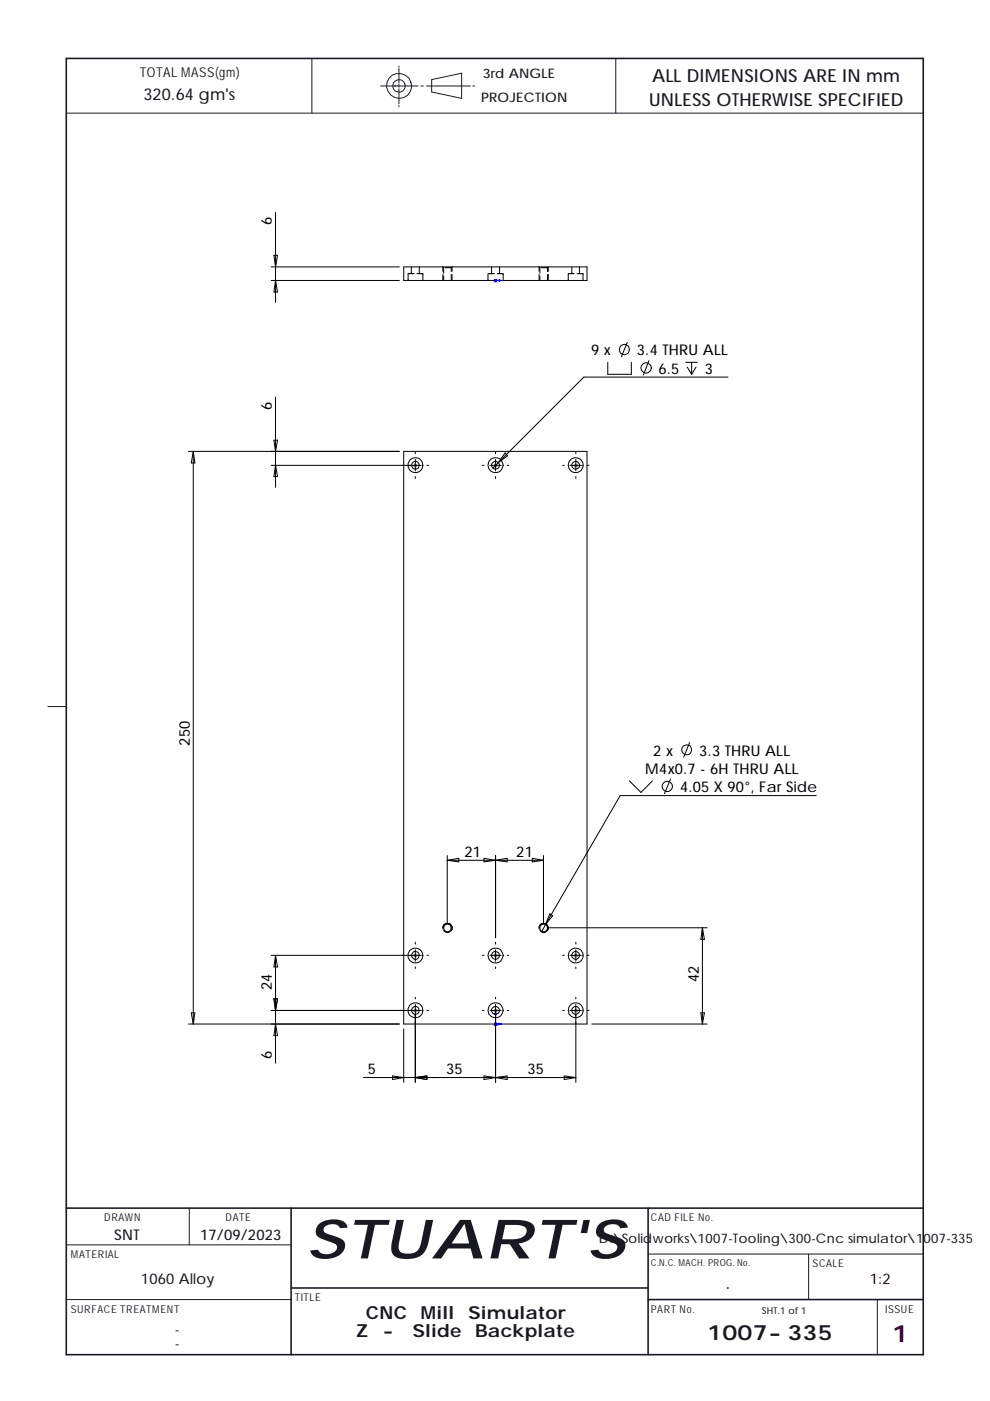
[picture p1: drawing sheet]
<svg xmlns="http://www.w3.org/2000/svg" width="210mm" height="297mm" viewBox="0 0 210 297" stroke-linecap="round" stroke-linejoin="round" font-family="sans-serif">
<g fill="none" stroke="#191924" stroke-width=".21">
<path d="M66.1 12.4v11.6M80.7 18.2h7.9M84.6 14v.3M84.6 14.5v3.1M84.6 17.9v.6M84.6 18.8v3.2M89.2 18.2h.5M90.4 18.2h9.3M91.5 16.9l6.4-1.4v5.4l-6.4-1.4zM100.2 18.2h.5M130.6 12.4v11.6M14.1 24h181.6"/>
<path d="M84.6 22.4v.2M10.2 149.8h3.9M40.1 256.1v7.8M14.1 275.5h47.6M14.1 263.9h47.6M137.4 265.9h58.3M171.4 265.9v9.6M186 275.5v11.7"/>
<circle cx="84.6" cy="18.2" r="2.65"/>
<circle cx="84.6" cy="18.2" r="1.33"/>
</g>
<path d="M14.1 12.4h181.6v274.8h-181.6zM14.1 256.1h181.6M61.7 256.1v31.1M137.4 256.1v31.1M61.7 273.1h75.7M137.4 275.5h58.3" fill="none" stroke="#191924" stroke-width=".34"/>
<g fill="none" stroke="#000" stroke-width=".21">
<path d="M57.5 56.6h27.2M57.5 59.5h27.2M58.1 54.1h.7l-.4 2.5zM58.4 45.1v19M58.4 59.5l.4 2.4h-.7zM85.6 56.6h38.9v2.9h-38.9zM87.2 56.6v1.4M87.8 58h-1.3v1.5M88.4 58h1.3v1.5M88.9 56.6v1.4M93.9 57.5v-.9l.2 .2v1.1M93.9 58.2v1.3"/>
<path d="M94.1 58.5v1M94.4 56.8h1.3M95.7 56.8l.1-.2v.9M95.7 56.8v.8M95.7 58.2v1.3M95.8 58.2v1.3M103.5 58v1.5M103.5 58h1.3M104.2 56.6v1.4M105.4 58h1.3v1.5M105.9 56.6v1.4M114.3 57.5v-.9l.2 .2v1.1"/>
<path d="M114.3 58.2v1.3M114.5 58.5v1M114.8 56.8h1.3M116.1 56.8l.1-.2v.9M116.1 56.8v.8M116.1 58.2v1.3M116.2 58.2v1.3M121.2 56.6v1.4M121.8 58h-1.3v1.5M122.3 58h1.3v1.5M122.9 56.6v1.4M128.9 76.8v2.6h5v-2.6"/>
<path d="M133 72.6l-1.3 3M137.6 76.5l-1.2 3M145.4 76.8h2.4M145.7 77.8l.9 1.6M146.6 76.8v2.6M147.6 77.8l-1 1.6M154.3 80h-30.5l-19.3 19.3M40 95.7h44.7M41 95.7l.3 2.5h-.7zM41 95.7v121.4M57.5 98.7h31.8M58.1 93.3h.7l-.4 2.4z"/>
<path d="M58.4 84.2v19.1M58.4 98.7l.4 2.3h-.7zM85.6 95.7h38.9v121.4h-38.9zM88.1 95.9v.3M88.1 97.4v2.5M90.5 98.7h.3M102.3 98.7h.3M103.9 98.7h2.4M105.1 95.9v.3M105.1 97.4v2.5M107.1 96l.5 .6-1.9 1.5zM107.5 98.7h.4"/>
<path d="M119.3 98.7h.3M120.8 98.7h2.5M122.1 95.9v.3M122.1 97.4v2.5M124.5 98.7h.4M88.1 101v.5M105.1 101v.5M122.1 101v.5M146.2 157.4l-1.3 3.2M133.4 165.6l2.5 2.4 2.4-2.4M142.2 165.2l-1.3 3.1M173.1 168.7h-41.6l-15.8 27.3"/>
<path d="M88.1 199.8v.4M93.9 197a.96 .96 0 0 1 .8-1.3 .96 .96 0 0 1 1.1 1 .96 .96 0 0 1-1.1 .9M94.1 197.2l.6 .5 .4-.1M94.5 195.8l-.5 .5-.1 .4M94.8 181.4v14.4M94.8 182.4h20.4M94.8 182.4l2.5-.4v.7zM95.1 195.8l.4 .1 .3 .6v.5l-.2 .3M102.6 182l2.5 .4-2.5 .3zM105.1 181.4v17.4M105.1 199.8v.4M105.1 182.4l2.4-.4v.7z"/>
<path d="M112.9 182l2.3 .4-2.3 .3zM114.3 197a.97 .97 0 0 1 .8-1.3 .97 .97 0 0 1 1.1 1.1 .97 .97 0 0 1-1.2 .8M114.5 197.3l.6 .4 .5-.1M114.9 195.8l-.5 .5-.1 .4M115.2 181.4v14.4M115.5 195.8l.4 .1 .3 .8M115.7 196l-.8 1.5M116.2 196.7l-.1 .5M116.2 196.7h33.7M116.6 193.7l.6 .5-1.5 1.8zM122.1 199.8v.4M148.9 196.7l.5 2.5h-.8z"/>
<path d="M148.9 196.7v20.4M40 217.1h44.7M40.6 214.7h.7l-.3 2.4zM57.5 202.6h31.8M57.5 214.2h31.8M58.1 211.8h.7l-.4 2.4zM58.4 202.6v22.8M58.4 217.1l.4 2.5h-.7zM58.4 202.6l.4 2.4h-.7zM85.6 218.1v11.4M88.1 201.4v2.4M88.1 205v.3"/>
<path d="M88.1 211.4v.4M88.1 213v16.5M90.5 202.6h.3M90.5 214.2h.3M102.3 202.6h.3M102.3 214.2h.3M103.9 202.6h2.4M103.9 214.2h2.4M105.1 201.4v2.4M105.1 205v.3M105.1 211.4v.4M105.1 213v16.5"/>
<path d="M107.5 202.6h.4M107.5 214.2h.4M119.3 202.6h.3M119.3 214.2h.3M120.8 202.6h2.5M120.8 214.2h2.5M122.1 201.4v2.4M122.1 205v.3M122.1 211.4v.4M122.1 213v16.5M124.5 202.6h.4M124.5 214.2h.4"/>
<path d="M125.5 217.1h24.4M148.6 214.7h.8l-.5 2.4zM77 228.5h45.1M83.2 228.1l2.4 .4-2.4 .4zM88.1 228.5l2.4-.4v.8zM102.6 228.1l2.5 .4-2.5 .4zM105.1 228.5l2.4-.4v.8zM119.6 228.1l2.5 .4-2.5 .4z"/>
<circle cx="132.4" cy="74.1" r="1.08"/>
<circle cx="137" cy="78" r="1.09"/>
<circle cx="88.1" cy="98.6" r=".82"/>
<circle cx="88.1" cy="98.6" r="1.58"/>
<circle cx="105.1" cy="98.6" r="1.6"/>
<circle cx="105.1" cy="98.7" r=".84"/>
<circle cx="122" cy="98.6" r="1.58"/>
<circle cx="122" cy="98.7" r=".81"/>
<circle cx="145.6" cy="159" r="1.04"/>
<circle cx="141.5" cy="166.7" r="1.09"/>
<circle cx="94.9" cy="196.8" r=".81"/>
<circle cx="115.3" cy="196.8" r=".81"/>
<circle cx="88.1" cy="214.2" r=".82"/>
<circle cx="88.1" cy="202.5" r=".82"/>
<circle cx="88.1" cy="214.2" r="1.58"/>
<circle cx="88.1" cy="202.6" r="1.58"/>
<circle cx="105.1" cy="214.2" r="1.6"/>
<circle cx="105.1" cy="202.6" r="1.61"/>
<circle cx="105.1" cy="214.2" r=".84"/>
<circle cx="105.1" cy="202.6" r=".84"/>
<circle cx="122" cy="214.2" r="1.58"/>
<circle cx="122" cy="202.6" r="1.58"/>
<circle cx="122" cy="214.2" r=".81"/>
<circle cx="122" cy="202.5" r=".81"/>
</g>
<g fill="none" stroke="#808080" stroke-width=".21">
<path d="M87.8 98.7h.6M87.8 98.4l.6 .6M88.1 98.4v.6M88.3 98.4l-.6 .6M104.8 98.7h.6M104.8 98.4l.6 .6M105.1 98.4v.6M105.3 98.4l-.6 .6M121.8 98.7h.6M121.8 98.4l.6 .6M122.1 98.4v.6M122.3 98.4l-.5 .6"/>
<path d="M87.8 202.6h.6M87.8 202.3l.6 .6M87.8 214.2h.6M87.8 214l.6 .6M88.1 202.3v.6M88.1 214v.6M88.3 202.3l-.6 .6M88.3 214l-.6 .6M104.8 202.6h.6M104.8 202.3l.6 .6M104.8 214.2h.6M104.8 214l.6 .6"/>
<path d="M105.1 202.3v.6M105.1 214v.6M105.3 202.3l-.6 .6M105.3 214l-.6 .6M121.8 202.6h.6M121.8 202.3l.6 .6M121.8 214.2h.6M121.8 214l.6 .6M122.1 202.3v.6M122.1 214v.6M122.3 202.3l-.5 .6M122.3 214l-.5 .6"/>
</g>
<g fill="#00f" stroke="#00f" stroke-width=".21">
<path d="M105.7 216.9l.7 .2-.7 .2z" fill-rule="evenodd"/>
<path d="M105.1 214.4l.1 .7h-.3z" fill-rule="evenodd"/>
<path d="M105.7 59.3l.7 .2-.7 .1z" fill-rule="evenodd"/>
</g>
<path d="M104.8 59.5h1.6M104.8 59.2l.6 .6M105.1 59.2v.6M105.3 59.2l-.6 .6M104.8 217.1h1.6M104.8 216.9l.6 .6M105.1 214.4v3.1M105.3 216.9l-.6 .6" fill="none" stroke="#00f" stroke-width=".21"/>
<text font-size="11.5" fill="#191924" x="64.9" y="266.8">STUART'S</text>
<text font-size="5.1" fill="#400040" x="189.1" y="284.6">1</text>
<text font-size="4.5" fill="#191924" x="149.9" y="284.1">1007-335</text>
<g font-size="3.8" fill="#191924">
<text x="138.3" y="17.4">ALL DIMENSIONS ARE IN mm</text>
<text x="137.7" y="22.5">UNLESS OTHERWISE SPECIFIED</text>
<text x="153.8" y="273.3">.</text>
<text x="77.6" y="279.6">CNC</text>
<text x="89.2" y="279.6">Mill</text>
<text x="99.2" y="279.6">Simulator</text>
<text x="75.4" y="283.5">Z</text>
<text x="81" y="283.5">-</text>
<text x="87.5" y="283.5">Slide</text>
<text x="100.8" y="283.5">Backplate</text>
</g>
<text font-size="3.5" fill="#191924" x="30.4" y="21.3">320.64 gm's</text>
<g font-size="3.1">
<text x="57.7" y="47.7" transform="rotate(-90 57.7 47.7)">6</text>
<text x="125.3" y="75.3">9 x</text>
<text x="135" y="75.3">3.4 THRU ALL</text>
<text x="139.6" y="79.2">6.5</text>
<text x="149.4" y="79.2">3</text>
<text x="57.7" y="86.9" transform="rotate(-90 57.7 86.9)">6</text>
<text x="40.2" y="158.1" transform="rotate(-90 40.2 158.1)">250</text>
<text x="138.5" y="160.2">2 x</text>
<text x="148.3" y="160.2">3.3 THRU ALL</text>
<text x="136.8" y="164.1">M4x0.7 - 6H THRU ALL</text>
<text x="144.2" y="167.9">4.05 X 90°, Far Side</text>
<text x="98.5" y="181.7">21</text>
<text x="109.5" y="181.7">21</text>
<text x="148.2" y="208.2" transform="rotate(-90 148.2 208.2)">42</text>
<text x="57.7" y="210" transform="rotate(-90 57.7 210)">24</text>
<text x="57.7" y="224.5" transform="rotate(-90 57.7 224.5)">6</text>
<text x="78" y="227.8">5</text>
<text x="94.6" y="227.8">35</text>
<text x="111.8" y="227.8">35</text>
</g>
<g font-size="3.1" fill="#191924">
<text x="24.2" y="262.9">SNT</text>
<text x="42.4" y="263">17/09/2023</text>
<text x="29.9" y="272.2">1060 Alloy</text>
</g>
<text font-size="3.1" fill="#400040" x="184.4" y="272.2">1:2</text>
<text font-size="2.9" fill="#191924" x="29.6" y="16.4">TOTAL MASS(gm)</text>
<g font-size="2.8" fill="#191924">
<text x="102.4" y="16.6">3rd ANGLE</text>
<text x="102" y="21.7">PROJECTION</text>
<text x="127" y="263.6">D:\Solidworks\1007-Tooling\300-Cnc simulator\1007-335</text>
</g>
<g font-size="2.7" fill="#191924">
<text x="37.2" y="285.8">-</text>
<text x="37.2" y="282.8">-</text>
</g>
<g font-size="2.3" fill="#191924">
<text x="22.1" y="258.9">DRAWN</text>
<text x="47.8" y="258.9">DATE</text>
<text x="138" y="258.9">CAD FILE No.</text>
<text x="15" y="266.7">MATERIAL</text>
<text x="172.3" y="268.7">SCALE</text>
<text x="62.5" y="275.9">TITLE</text>
<text x="15" y="278.4">SURFACE TREATMENT</text>
<text x="138" y="278.4">PART No.</text>
<text x="187.7" y="278.4">ISSUE</text>
</g>
<g font-size="2" fill="#191924">
<text x="138" y="268.4">C.N.C. MACH. PROG. No.</text>
<text x="161.5" y="278.7">SHT.1 of 1</text>
</g>
</svg>
